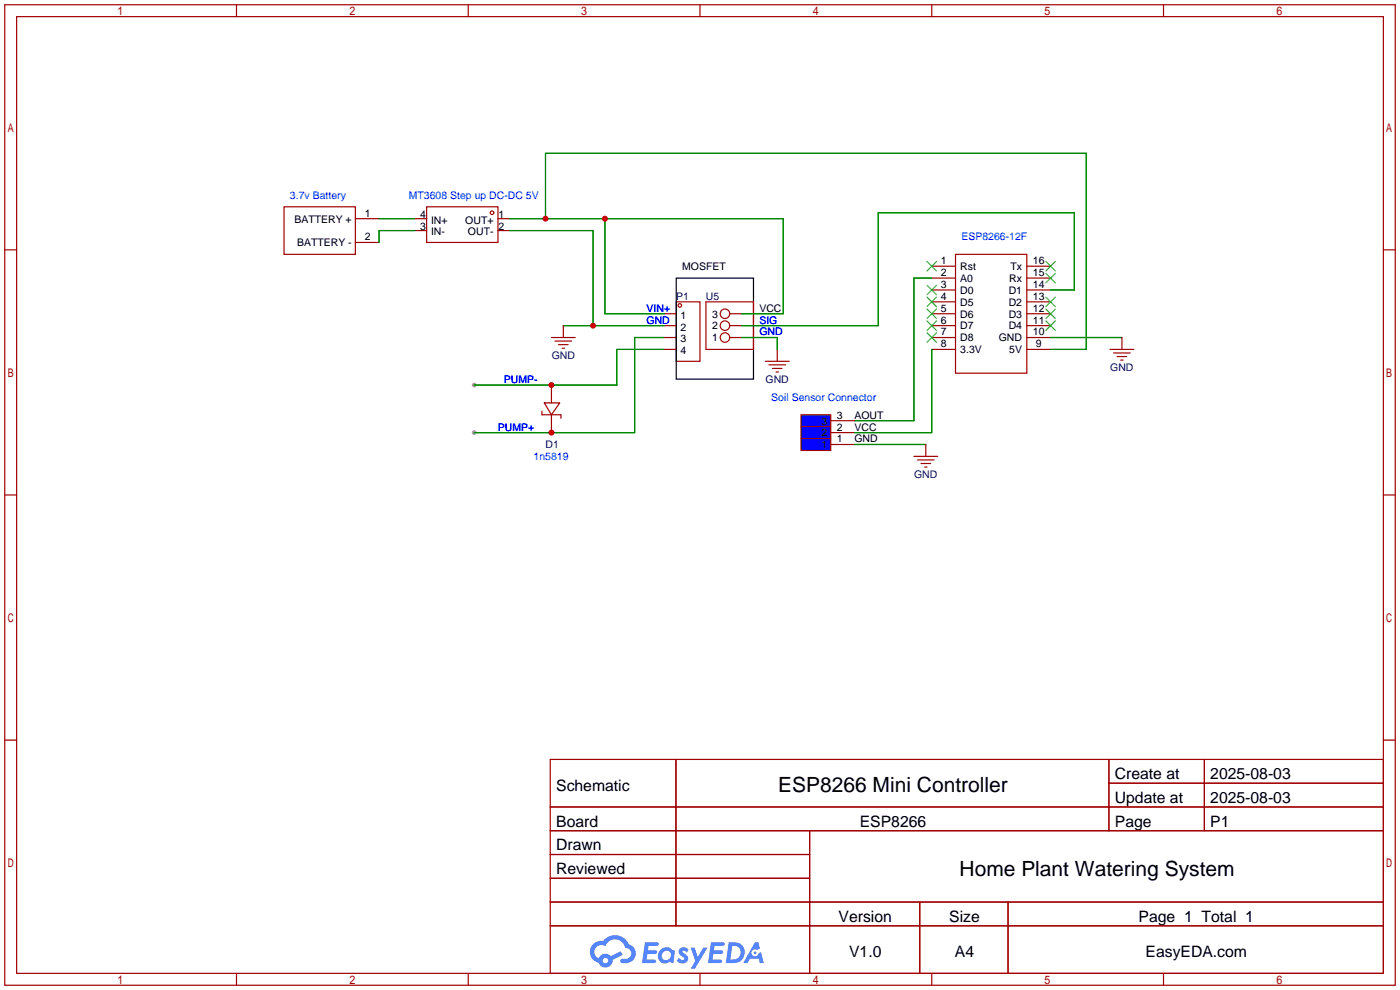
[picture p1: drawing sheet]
<svg xmlns="http://www.w3.org/2000/svg" width="299mm" height="212mm" viewBox="0 0 299 212" stroke-linecap="round" stroke-linejoin="round" font-family="sans-serif">
<g fill="#999">
<circle cx="101.3" cy="92.5" r=".51"/>
<circle cx="101.3" cy="82.3" r=".51"/>
</g>
<g fill="none" stroke="#a10000" stroke-width=".25">
<path d="M1 1h297.2v209.6h-297.2zM3.6 3.6h292.1v204.4h-292.1zM50.5 1v2.6M100.1 1v2.6M149.6 1v2.6M199.1 1v2.6M248.7 1v2.6M1 53.4h2.6M295.7 53.4h2.5M1 105.8h2.6M295.7 105.8h2.5M1 158.2h2.6"/>
<path d="M295.7 158.2h2.5M117.6 162.3h178.1v45.7h-178.1zM117.6 172.5h178.1M117.6 177.5h178.1M144.5 162.3v35.6M173 177.5v30.5M237 162.3v15.2M237 167.4h58.7M257.4 162.3v15.2M117.6 182.6h55.4M117.6 192.8h178.1M117.6 187.7h55.4"/>
<path d="M117.6 197.9h178.1M196.6 192.8v15.2M215.4 192.8v15.2M50.5 208v2.6M100.1 208v2.6M149.6 208v2.6M199.1 208v2.6M248.7 208v2.6"/>
</g>
<g fill="#5487ff">
<path d="M145.3 202.7a1.3 1.3 0 0 1 1.9 .3l-.4 .6a.54 .54 0 0 0-.9-.2l.1 .2a1.34 1.34 0 0 1 .9 1.8 1.47 1.47 0 0 1-2.3-.1l.5-.6 .8 .5a.31 .31 0 0 0 .4-.3 .31 .31 0 0 0-.3-.4 1.12 1.12 0 0 1-.7-1.8z"/>
<path d="M147.6 202.5h.9l.6 2 1.2-2h.9l-2.7 4.6h-.9l1-1.7z"/>
<path d="M137.8 201.4h1.7a1.31 1.31 0 0 1 1.2 .2 .4 .4 0 0 1-.3 .5l-1.8 .1-.1 .9h1.6a.4 .4 0 0 1 .4 .4 .4 .4 0 0 1-.5 .4h-1.6l-.2 1.2h1.4a.46 .46 0 0 1 .5 0 .46 .46 0 0 1 .1 .5l-.4 .2h-2.6z"/>
<path d="M151.9 201.4h1.7a1.32 1.32 0 0 1 1.2 .2 .39 .39 0 0 1-.3 .5l-1.8 .1-.1 .9h1.6a.4 .4 0 0 1 .4 .4 .4 .4 0 0 1-.4 .4h-1.7l-.2 1.2h1.4a.46 .46 0 0 1 .5 0 .46 .46 0 0 1 .1 .5l-.4 .2h-2.6z"/>
<path d="M161.3 201.4h.8l.3 1.3-.6 .4a.75 .75 0 0 0-1.1 .3 .75 .75 0 0 0 .5 1 .75 .75 0 0 0 .9-.7l.5-.2 .6 2.3h-.8l-.3-.9h-1.8l-.5 .9h-1z"/>
<path d="M155.7 201.4l-.6 4.4h1.5a2.27 2.27 0 0 0 2.6-2.2 2.27 2.27 0 0 0-2.7-2.2zM156.5 202.1a1.5 1.5 0 0 1 1.8 1.6 1.5 1.5 0 0 1-1.9 1.4h-.3z"/>
<path d="M141.2 203a1.6 1.6 0 0 0-.3 2.3 1.6 1.6 0 0 0 2.3 .2l.7 .3 .3-2.4-.1-.3-.5-.1a1.58 1.58 0 0 0-2.4 0zM141.8 203.5a.98 .98 0 0 1 1.6 .4 .98 .98 0 0 1-1.1 1.3 .94 .94 0 0 1-.9-.7 .94 .94 0 0 1 .4-1z"/>
<path d="M126.8 201.8a2.37 2.37 0 0 0 1.1 4 1.54 1.54 0 0 0 1.8 1 1.54 1.54 0 0 0 1.2-1.6l2.2-1.1-.5-.8-2 1a1.57 1.57 0 0 0-2.7 .5 1.5 1.5 0 0 1-.7-2.1 1.5 1.5 0 0 1 2.2-.5 2.23 2.23 0 0 1 2.3-1.4 2.23 2.23 0 0 1 2 1.8 1.16 1.16 0 0 1 1.2 1.1 1.16 1.16 0 0 1-1.1 1.2h-.7a.47 .47 0 0 0-.5 .4 .47 .47 0 0 0 .4 .5 2.17 2.17 0 0 0 2.5-.9 2.17 2.17 0 0 0-.3-2.7l-.8-.4a3.2 3.2 0 0 0-5.5-.7l-1.1 .1zM128.8 205.3a.6 .6 0 0 1 1.2 0 .6 .6 0 0 1-1.2 0z"/>
<circle cx="161.4" cy="203.6" r=".28"/>
</g>
<g fill="none" stroke="#a10000" stroke-width=".25">
<path d="M60.7 44.2h15.2v10.2h-15.2zM75.9 46.7h5.1M75.9 51.8h5.1M88.6 46.7h2.6M88.6 49.3h2.6M91.2 44.2h15.2v7.6h-15.2zM106.4 46.7h2.6M106.4 49.3h2.6M199.1 56.9h5.1M199.1 59.4h5.1M204.2 54.4h15.3v25.4h-15.3zM219.5 56.9h5"/>
<path d="M219.5 59.4h5M117.9 72.1h5M118.6 72.9h3.6M119.4 73.7h2M120.1 74.4h.5M120.4 69.6v2.5M142 72.1h2.5M142 69.6h2.5M142 67.1h2.5M142 74.7h2.5M144.5 64.5h5.1v12.7h-5.1zM163.6 77.2h5.1"/>
<path d="M164.3 78h3.6M165.1 78.7h2M165.9 79.5h.5M166.1 74.7v2.5M199.1 72.1h5.1M199.1 69.6h5.1M199.1 67.1h5.1M199.1 64.5h5.1M199.1 62h5.1M199.1 74.7h5.1M219.5 72.1h5M219.5 69.6h5"/>
<path d="M219.5 67.1h5M219.5 64.5h5M219.5 62h5M219.5 74.7h5M237.2 74.7h5.1M238 75.4h3.6M238.8 76.2h2M239.5 77h.5M239.8 72.1v2.6M115.8 87.9v.7h4.1v.8M116.3 86.1h3.3l-1.7 2.5zM117.9 82.3v3.8"/>
<path d="M117.9 88.6v3.9"/>
<circle cx="105.2" cy="45.5" r=".38"/>
<circle cx="145.3" cy="65.3" r=".38"/>
</g>
<g fill="none" stroke="#3c3" stroke-width=".25">
<path d="M198.1 55.9l2.1 2M200.2 55.9l-2.1 2M223.5 58.4l2.1 2.1M223.5 55.9l2.1 2M225.6 58.4l-2.1 2.1M225.6 55.9l-2.1 2M198.1 61l2.1 2M198.1 63.5l2.1 2M198.1 66l2.1 2.1M198.1 68.6l2.1 2M198.1 71.1l2.1 2.1M200.2 61l-2.1 2"/>
<path d="M200.2 63.5l-2.1 2M200.2 66l-2.1 2.1M200.2 68.6l-2.1 2M200.2 71.1l-2.1 2.1M223.5 68.6l2.1 2M223.5 66l2.1 2.1M223.5 63.5l2.1 2M225.6 68.6l-2.1 2M225.6 66l-2.1 2.1M225.6 63.5l-2.1 2"/>
</g>
<path d="M81 46.7h7.6M88.6 49.3h-7.6v2.5M109 49.3h17.7v20.3M199.1 59.4h-3.8v30.5h-12.7M120.4 69.6h21.6M142 72.1h-6.4v20.4h-34.3M142 74.7h-10.2v7.6h-30.5M224.5 72.1h15.3" fill="none" stroke="#008700" stroke-width=".25"/>
<path d="M144.5 59.4h16.5v21.6h-16.5z" fill="none" stroke="#000" stroke-width=".25"/>
<path d="M171.2 88.6h6.3v7.7h-6.3z" fill="#00f" stroke="#a10000" stroke-width=".25"/>
<g fill="none" stroke="#a10000" stroke-width=".25">
<path d="M150.9 64.5h10.1v10.2h-10.1zM156 72.1h2.5M156 69.6h2.5M156 67.1h2.5M171.2 93.7h6.3M171.2 91.2h6.3M177.5 95h5.1M177.5 92.5h5.1M177.5 89.9h5.1M195.3 97.5h5.1M196.1 98.3h3.5M196.8 99.1h2.1"/>
<path d="M197.6 99.8h.5M197.9 95v2.5"/>
<circle cx="154.9" cy="67.1" r="1.02"/>
<circle cx="154.9" cy="72.1" r="1.02"/>
<circle cx="154.9" cy="69.6" r="1.02"/>
</g>
<path d="M109 46.7h58.4v20.4h-8.9M116.6 46.7v-13.9h115.6v41.9h-7.7M129.3 46.7v20.4h12.7M158.5 72.1h7.6v2.6M199.1 74.7v17.8h-16.5M224.5 62h5.1v-16.5h-41.9v24.1h-29.2M182.6 95h15.3" fill="none" stroke="#008700" stroke-width=".25"/>
<g fill="#c00">
<circle cx="117.9" cy="92.5" r=".63"/>
<circle cx="117.9" cy="82.3" r=".63"/>
<circle cx="126.7" cy="69.6" r=".63"/>
<circle cx="116.6" cy="46.7" r=".63"/>
<circle cx="129.3" cy="46.7" r=".63"/>
</g>
<g font-size="4.5">
<text x="166.3" y="169.4">ESP8266 Mini Controller</text>
<text x="205.1" y="187.1">Home Plant Watering System</text>
</g>
<g font-size="3.4">
<text x="238.3" y="166.5">Create at</text>
<text x="258.7" y="166.5">2025-08-03</text>
<text x="118.9" y="169">Schematic</text>
<text x="238.3" y="171.6">Update at</text>
<text x="258.7" y="171.6">2025-08-03</text>
<text x="118.9" y="176.6">Board</text>
<text x="183.8" y="176.6">ESP8266</text>
<text x="238.3" y="176.6">Page</text>
<text x="258.7" y="176.6">P1</text>
<text x="118.9" y="181.7">Drawn</text>
<text x="118.9" y="186.8">Reviewed</text>
<text x="179.2" y="197">Version</text>
<text x="202.9" y="197">Size</text>
<text x="243.3" y="197">Page 1 Total 1</text>
<text x="181.5" y="204.6">V1.0</text>
<text x="204.1" y="204.6">A4</text>
<text x="244.8" y="204.6">EasyEDA.com</text>
</g>
<g font-size="2.2" fill="#00f">
<text x="62" y="42.5">3.7v Battery</text>
<text x="87.4" y="42.5">MT3608 Step up DC-DC 5V</text>
<text x="205.5" y="51.4">ESP8266-12F</text>
<text x="138.2" y="69.1">GND</text>
<text x="138.2" y="66.6">VIN+</text>
<text x="162.3" y="69.1">SIG</text>
<text x="162.3" y="71.7">GND</text>
<text x="107.7" y="81.8">PUMP-</text>
<text x="164.8" y="85.7">Soil Sensor Connector</text>
<text x="106.4" y="92">PUMP+</text>
<text x="114" y="98.4">1n5819</text>
</g>
<g font-size="2.2">
<text x="62.9" y="47.6">BATTERY +</text>
<text x="78" y="46.3">1</text>
<text x="89.8" y="46.5">4</text>
<text x="92.1" y="47.8">IN+</text>
<text x="99.4" y="47.8">OUT+</text>
<text x="106.6" y="46.5">1</text>
<text x="63.5" y="52.6">BATTERY -</text>
<text x="78" y="51.4">2</text>
<text x="89.8" y="49.1">3</text>
<text x="92.1" y="50.3">IN-</text>
<text x="100" y="50.3">OUT-</text>
<text x="106.6" y="49.1">2</text>
<text x="145.8" y="57.7">MOSFET</text>
<text x="201.1" y="56.4">1</text>
<text x="201.1" y="59">2</text>
<text x="205.2" y="57.7">Rst</text>
<text x="215.9" y="57.7">Tx</text>
<text x="220.8" y="59">15</text>
<text x="220.8" y="56.4">16</text>
<text x="201.1" y="61.5">3</text>
<text x="201.1" y="64.1">4</text>
<text x="205.2" y="60.3">A0</text>
<text x="205.2" y="62.8">D0</text>
<text x="205.2" y="65.3">D5</text>
<text x="215.6" y="65.3">D2</text>
<text x="215.6" y="62.8">D1</text>
<text x="215.7" y="60.3">Rx</text>
<text x="220.8" y="64.1">13</text>
<text x="220.8" y="61.5">14</text>
<text x="145.5" y="68.1">1</text>
<text x="145.5" y="70.7">2</text>
<text x="152.2" y="70.4">2</text>
<text x="152.2" y="67.9">3</text>
<text x="162.3" y="66.6">VCC</text>
<text x="201.1" y="66.6">5</text>
<text x="201.1" y="69.1">6</text>
<text x="201.1" y="71.7">7</text>
<text x="205.2" y="67.9">D6</text>
<text x="205.2" y="70.4">D7</text>
<text x="215.6" y="70.4">D4</text>
<text x="215.6" y="67.9">D3</text>
<text x="220.8" y="71.7">10</text>
<text x="220.8" y="69.1">11</text>
<text x="220.8" y="66.6">12</text>
<text x="145.5" y="75.7">4</text>
<text x="145.5" y="73.2">3</text>
<text x="152.2" y="73">1</text>
<text x="201.1" y="74.2">8</text>
<text x="205.2" y="73">D8</text>
<text x="205.2" y="75.5">3.3V</text>
<text x="213.5" y="73">GND</text>
<text x="215.7" y="75.5">5V</text>
<text x="221.4" y="74.2">9</text>
<text x="178.8" y="89.5">3</text>
<text x="182.6" y="89.5">AOUT</text>
<text x="175.5" y="95.8">1</text>
<text x="175.5" y="93.3">2</text>
<text x="175.5" y="90.7">3</text>
<text x="178.8" y="94.5">1</text>
<text x="178.8" y="92">2</text>
<text x="182.6" y="92">VCC</text>
<text x="182.6" y="94.5">GND</text>
</g>
<g font-size="2.2" fill="#000080">
<text x="144.5" y="64.1">P1</text>
<text x="150.9" y="64.1">U5</text>
<text x="117.9" y="76.8">GND</text>
<text x="163.6" y="81.8">GND</text>
<text x="237.3" y="79.3">GND</text>
<text x="116.6" y="95.8">D1</text>
<text x="195.4" y="102.2">GND</text>
</g>
</svg>
